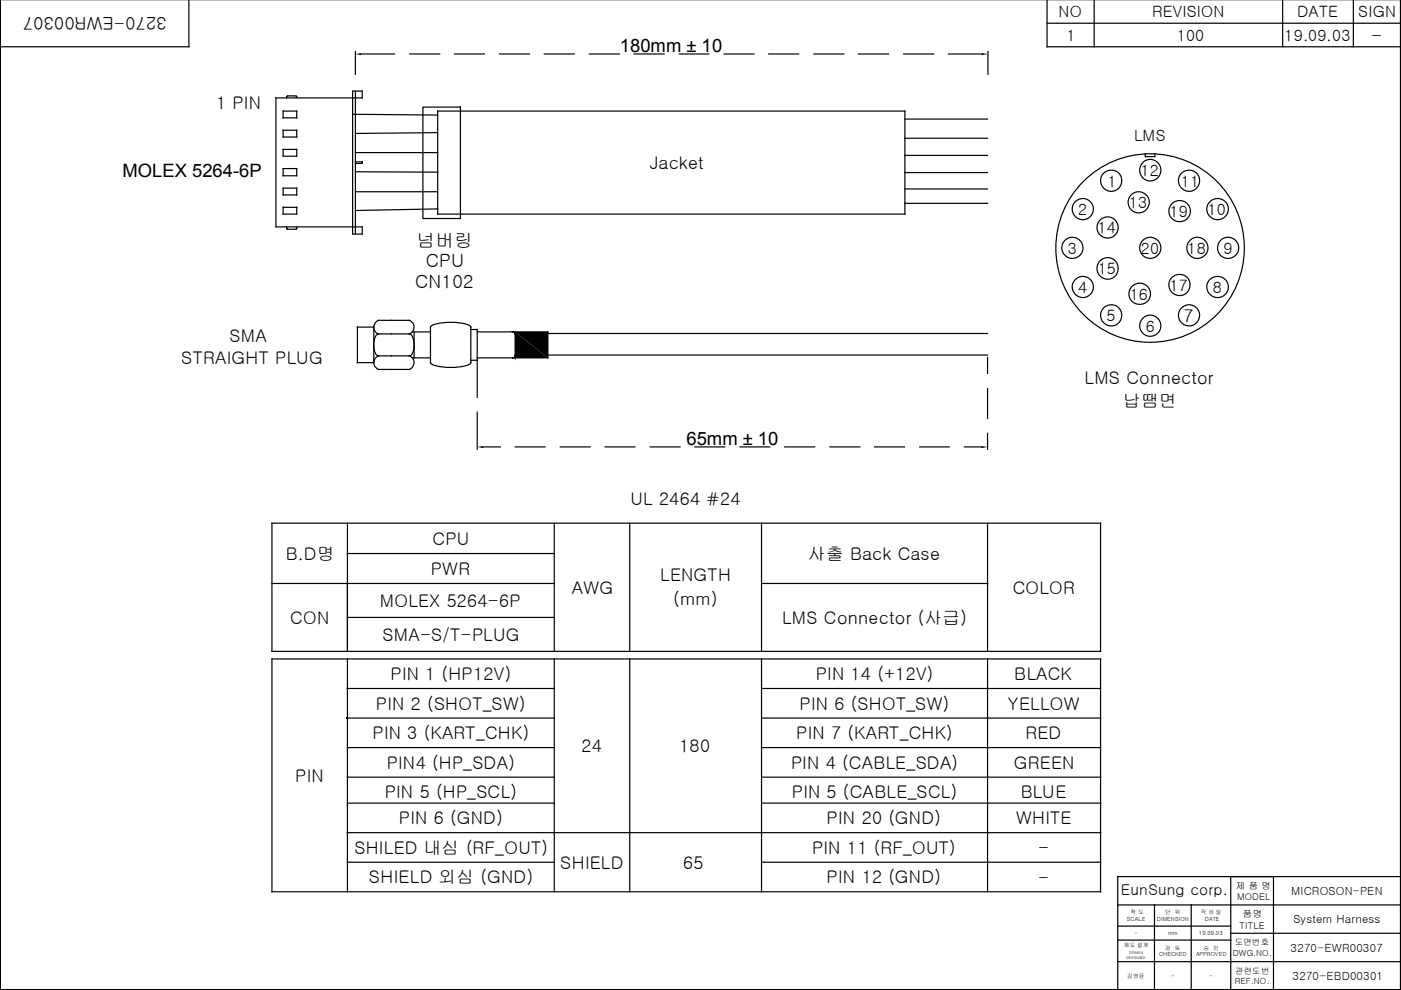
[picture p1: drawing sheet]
<svg xmlns="http://www.w3.org/2000/svg" width="297mm" height="210mm" viewBox="0 0 297 210" stroke-linecap="round" stroke-linejoin="round" font-family="sans-serif">
<g fill="none" stroke="#000" stroke-width=".25">
<path d="M.1 -.1v209.9h296.8v-209.9M40 -.1v10h-39.9M222 -.1v10h74.9M232 -.1v10M271.9 -.1v10M286.9 -.1v10M75.4 10.9v4.9M75.4 19.3v30.3M76.5 11.4h7.2M86.9 11.4h6.3M96.4 11.4h6.3M105.9 11.4h6.4"/>
<path d="M115.4 11.4h6.4M125 11.4h6.3M134.5 11.4h6.3M144 11.4h6.3M153.5 11.4h6.4M163 11.4h6.3M172.6 11.4h6.3M182 11.4h6.4M191.6 11.4h6.4M201.1 11.4h7.1M209.5 10.9v4.9M222 4.9h74.9"/>
<path d="M58.5 20.8h18.3v-1.5h-2v30.3h2v-1.5h-18.3zM60 23.6h2.9v1.4h-2.9zM60 27.6h2.9v1.5h-2.9zM60 31.7h2.9v1.4h-2.9zM60 35.7h2.9v1.6h-2.9zM60 39.9h2.9v1.4h-2.9zM60.8 20.8l.2-.5h1.7l.2 .5M74.8 24.2l18 .2M75.4 32.4h17.4M75.4 36.4l17.4 .1M75.4 34.3h1.4v.3h-1.4M89.7 22.7h7.9v23.6h-7.9z"/>
<path d="M92.8 23.6h99.1v21.8h-99.1zM92.8 28.1l-17.4 .2M191.9 25.2h17.5M191.9 29.3h17.5M191.9 32.9h17.5M191.9 36.6h17.5M242.8 32.6v.6h2.1v-.6M60 44h2.9v1.4h-2.9zM60.8 48.1v.3l.2 .2h1.7l.2-.2v-.3M75.4 40.7h17.4M92.8 44.3l-17.4 .3M191.9 40.1h17.5"/>
<path d="M191.9 43.1h17.5M75.8 69.4h3.4v7.5h-3.4zM80.3 75.5a1.53 1.53 0 0 0-1 1.4 1.53 1.53 0 0 0 1 1.4h6.5a1.53 1.53 0 0 0 1-1.4 1.53 1.53 0 0 0-1-1.4M80.3 70.8a1.53 1.53 0 0 1-1.1-1.4 1.53 1.53 0 0 1 1.1-1.5h6.5a1.53 1.53 0 0 1 1 1.5 1.53 1.53 0 0 1-1 1.4M80.3 70.8a2.19 2.19 0 0 0-1.1 2.4l.1 .6a1.75 1.75 0 0 0 1 1.7M80.3 75.5h6.5M80.3 70.8h6.5M86.8 70.8a2.19 2.19 0 0 1 1 2.4v.6a1.75 1.75 0 0 1-1 1.7M87.5 70.4h3.8M87.5 75.9h3.8M87.8 70.4v5.5M91.4 69.1a11.2 11.2 0 0 1 8.3 0l.1 .3v7.5a4.1 4.1 0 0 1-3.2 1h-2l-1.7-.2a1.97 1.97 0 0 1-1.6-.8v-7.5z"/>
<path d="M99.8 69.9h1.4v14.4M99.8 76.4h1.4M101.2 70.4h15v5.5h-15M108.7 70.4l.4 .2 .1 .3v4.5l-.1 .2-.4 .3M116.2 75.3h93.2M116.2 70.7h93.2M209.4 75.8v3.4M101.2 87.4v7.9M102.4 94.8h3.7M109.2 94.8h6.4M118.8 94.8h6.3M128.3 94.8h6.3"/>
<path d="M137.8 94.8h6.4M147.3 94.8h6.4M156.9 94.8h6.3M166.4 94.8h6.3M175.9 94.8h6.4M185.4 94.8h6.4M195 94.8h6.3M204.5 94.8h3.6M209.4 82.4v6.3M209.4 91.9v3.4M57.7 110.9h175.6v27.2h-175.6zM73.7 110.9v27.2"/>
<path d="M73.7 117.4h43.8M117.5 110.9v27.2M133.5 110.9v27.2M161.5 110.9v27.2M209.4 110.9v27.2M57.7 139.7h175.6v49.4h-175.6zM57.7 123.7h59.8M73.7 139.7v49.4M73.7 130.9h43.8M117.5 139.7v49.4M133.5 139.7v49.4M161.5 139.7v49.4"/>
<path d="M161.5 123.7h47.9M209.4 139.7v49.4M73.7 152.2h43.8M73.7 146h43.8M73.7 158.5h43.8M161.5 152.2h71.8M161.5 146h71.8M161.5 158.5h71.8M73.7 164.8h43.8M73.7 170.3h43.8M73.7 176.5h159.6M161.5 164.8h71.8"/>
<path d="M161.5 170.3h71.8M73.7 182.8h43.8M161.5 182.8h71.8M237 196.4h23.9M237 199.3h23.9M237 191.9h59.9M244.8 191.9v17.9M252.6 191.9v17.9M260.9 185.9v23.9M260.9 197.9h36M270 185.9v23.9M296.9 185.9h-59.9v23.9"/>
<path d="M237 203.9h59.9"/>
<circle cx="235.6" cy="38.3" r="2.24"/>
<circle cx="243.9" cy="36.1" r="2.27"/>
<circle cx="252.1" cy="38.3" r="2.24"/>
<circle cx="227.4" cy="52.6" r="2.25"/>
<circle cx="229.6" cy="44.3" r="2.24"/>
<circle cx="234.8" cy="56.9" r="2.26"/>
<circle cx="234.8" cy="48.2" r="2.24"/>
<circle cx="241.4" cy="42.9" r="2.25"/>
<circle cx="243.8" cy="52.6" r="20"/>
<circle cx="243.9" cy="52.6" r="2.25"/>
<circle cx="250.1" cy="44.8" r="2.27"/>
<circle cx="253.9" cy="52.6" r="2.25"/>
<circle cx="258.2" cy="44.3" r="2.27"/>
<circle cx="260.4" cy="52.6" r="2.26"/>
<circle cx="229.6" cy="60.8" r="2.24"/>
<circle cx="235.6" cy="66.9" r="2.24"/>
<circle cx="241.7" cy="62.3" r="2.27"/>
<circle cx="243.9" cy="69.1" r="2.25"/>
<circle cx="250.1" cy="60.4" r="2.24"/>
<circle cx="252.1" cy="66.9" r="2.24"/>
<circle cx="258.2" cy="60.8" r="2.27"/>
</g>
<g fill="#000">
<path d="M75.4 11.4l1.1-.1v.4zM208.2 11.3l1.3 .1-1.3 .3zM108.7 75.9h.3zM108.7 70.4l.3 .1zM109 75.9h.1zM109 70.4l.1 .2zM109.1 75.6v.3h-.1zM109 70.4h.1v.2zM109.1 75.6l.1 .3zM109.1 70.4l.1 .5zM109.2 75.4v.5zM109.2 70.4l7 5.5h-7z"/>
<path d="M109.2 70.4h7v5.5zM101.2 94.8l1.2-.2v.4zM208.1 94.6l1.3 .2-1.3 .2z"/>
<path d="M73.5 152.1h.2v.2h-.2z" fill-rule="evenodd"/>
<path d="M73.5 152.1h.2v.2h-.2z" fill-rule="evenodd"/>
</g>
<path d="M108.7 75.9h.3zM108.7 70.4l.3 .1zM109 75.9h.1zM109 70.4l.1 .2zM109.1 75.6l.1 .3zM109.1 70.4l.1 .5zM109.2 75.4v.5z" fill="none" stroke="#000" stroke-width=".21"/>
<g font-size="3.9">
<text x="131.4" y="10.9">180mm ± 10</text>
<text x="26" y="37.5">MOLEX 5264-6P</text>
<text x="88.4" y="52.3">넘버링</text>
<text x="90.3" y="56.7">CPU</text>
<text x="88.1" y="61.1">CN102</text>
<text x="145.5" y="94.2">65mm ± 10</text>
</g>
<g font-size="3.7">
<text x="35.3" y="3.6" transform="rotate(-180 35.3 3.6)">3270-EWR00307</text>
<text x="290.7" y="8.8">-</text>
<text x="45.8" y="23">1 PIN</text>
<text x="137.8" y="35.7">Jacket</text>
<text x="251" y="68.3">7</text>
<text x="38.4" y="77.1">STRAIGHT PLUG</text>
<text x="48.7" y="72.5">SMA</text>
<text x="230" y="81.5">LMS Connector</text>
<text x="238.2" y="86.3">납땜면</text>
<text x="133.7" y="107.1">UL 2464 #24</text>
<text x="60.6" y="118.7">B.D명</text>
<text x="91.7" y="115.5">CPU</text>
<text x="171.3" y="118.7">사출 Back Case</text>
<text x="91.4" y="121.9">PWR</text>
<text x="121.2" y="125.9">AWG</text>
<text x="140" y="123.3">LENGTH</text>
<text x="214.7" y="125.9">COLOR</text>
<text x="80.5" y="128.7">MOLEX 5264-6P</text>
<text x="142.7" y="128.2">(mm)</text>
<text x="61.6" y="132.3">CON</text>
<text x="81.1" y="135.9">SMA-S/T-PLUG</text>
<text x="165.9" y="132.3">LMS Connector (사급)</text>
<text x="82.8" y="144.2">PIN 1 (HP12V)</text>
<text x="173" y="144.2">PIN 14 (+12V)</text>
<text x="215.1" y="144.2">BLACK</text>
<text x="79.7" y="150.5">PIN 2 (SHOT_SW)</text>
<text x="169.5" y="150.5">PIN 6 (SHOT_SW)</text>
<text x="213.7" y="150.5">YELLOW</text>
<text x="79" y="156.7">PIN 3 (KART_CHK)</text>
<text x="123.3" y="159.5">24</text>
<text x="144" y="159.5">180</text>
<text x="168.8" y="156.7">PIN 7 (KART_CHK)</text>
<text x="217.4" y="156.7">RED</text>
<text x="62.6" y="165.8">PIN</text>
<text x="82" y="163">PIN4 (HP_SDA)</text>
<text x="167.7" y="163">PIN 4 (CABLE_SDA)</text>
<text x="215" y="163">GREEN</text>
<text x="81.6" y="169.3">PIN 5 (HP_SCL)</text>
<text x="167.9" y="169.3">PIN 5 (CABLE_SCL)</text>
<text x="216.4" y="169.3">BLUE</text>
<text x="84.6" y="174.8">PIN 6 (GND)</text>
<text x="175.3" y="174.8">PIN 20 (GND)</text>
<text x="215.5" y="174.8">WHITE</text>
<text x="75.2" y="181">SHILED 내심 (RF_OUT)</text>
<text x="118.8" y="184.2">SHIELD</text>
<text x="144.9" y="184.2">65</text>
<text x="172.2" y="181">PIN 11 (RF_OUT)</text>
<text x="220.1" y="181.1">-</text>
<text x="78.2" y="187.3">SHIELD 외심 (GND)</text>
<text x="175.3" y="187.3">PIN 12 (GND)</text>
<text x="220.1" y="187.4">-</text>
</g>
<g font-size="3.3">
<text x="224.5" y="3.7">NO</text>
<text x="244.3" y="3.7">REVISION</text>
<text x="275" y="3.7">DATE</text>
<text x="288" y="3.7">SIGN</text>
<text x="226.1" y="8.7">1</text>
<text x="249.5" y="8.7">100</text>
<text x="272.3" y="8.7">19.09.03</text>
<text x="240.5" y="29.9">LMS</text>
<text x="234.8" y="39.6">1</text>
<text x="241.8" y="37.3">12</text>
<text x="250.4" y="39.6">11</text>
<text x="228.6" y="45.6">2</text>
<text x="239.4" y="44.1">13</text>
<text x="248" y="46">19</text>
<text x="256" y="45.6">10</text>
<text x="226.4" y="53.8">3</text>
<text x="232.7" y="49.5">14</text>
<text x="241.9" y="53.8">20</text>
<text x="251.7" y="53.8">18</text>
<text x="259.4" y="53.8">9</text>
<text x="232.7" y="58.1">15</text>
<text x="228.6" y="62.1">4</text>
<text x="239.5" y="63.5">16</text>
<text x="248" y="61.7">17</text>
<text x="257.1" y="62.1">8</text>
<text x="234.6" y="68.1">5</text>
<text x="242.9" y="70.3">6</text>
</g>
<text font-size="3.2" x="237.7" y="189.8">EunSung corp.</text>
<g font-size="2.4">
<text x="273.7" y="189.8">MICROSON-PEN</text>
<text x="274.2" y="195.6">System Harness</text>
<text x="273.6" y="201.8">3270-EWR00307</text>
<text x="274.1" y="207.7">3270-EBD00301</text>
</g>
<g font-size="2">
<text x="262" y="188.4">제 품 명</text>
<text x="262.3" y="190.9">MODEL</text>
<text x="262.8" y="196.9">TITLE</text>
<text x="263.5" y="194.4">품명</text>
</g>
<g font-size="1.8">
<text x="261.4" y="202.7">DWG.NO.</text>
<text x="261.8" y="200.4">도면번호</text>
<text x="261.8" y="208.6">REF.NO.</text>
<text x="261.9" y="206.4">관련도번</text>
</g>
<g font-size="1.2">
<text x="238.9" y="195.3">SCALE</text>
<text x="239.7" y="193.8">척 도</text>
<text x="245.3" y="195.3">DIMENSION</text>
<text x="247.1" y="193.8">단</text>
<text x="249.1" y="193.8">위</text>
<text x="254.6" y="193.8">작 성 일</text>
<text x="255.4" y="195.3">DATE</text>
<text x="238.3" y="200.8">제도 설계</text>
<text x="240.5" y="198.3">-</text>
<text x="245.8" y="202.8">CHECKED</text>
<text x="247.1" y="201.4">검</text>
<text x="247.6" y="198.3">mm</text>
<text x="249.1" y="201.4">토</text>
<text x="253.6" y="202.8">APPROVED</text>
<text x="254.2" y="198.3">19.09.03</text>
<text x="255.2" y="201.4">승</text>
<text x="257.2" y="201.4">인</text>
<text x="239" y="207.3">김영윤</text>
<text x="248.3" y="207.3">-</text>
<text x="256.4" y="207.3">-</text>
</g>
<g font-size=".8">
<text x="238.8" y="203.4">DESIGNED</text>
<text x="239.4" y="202.2">DRAWN</text>
</g>
</svg>
